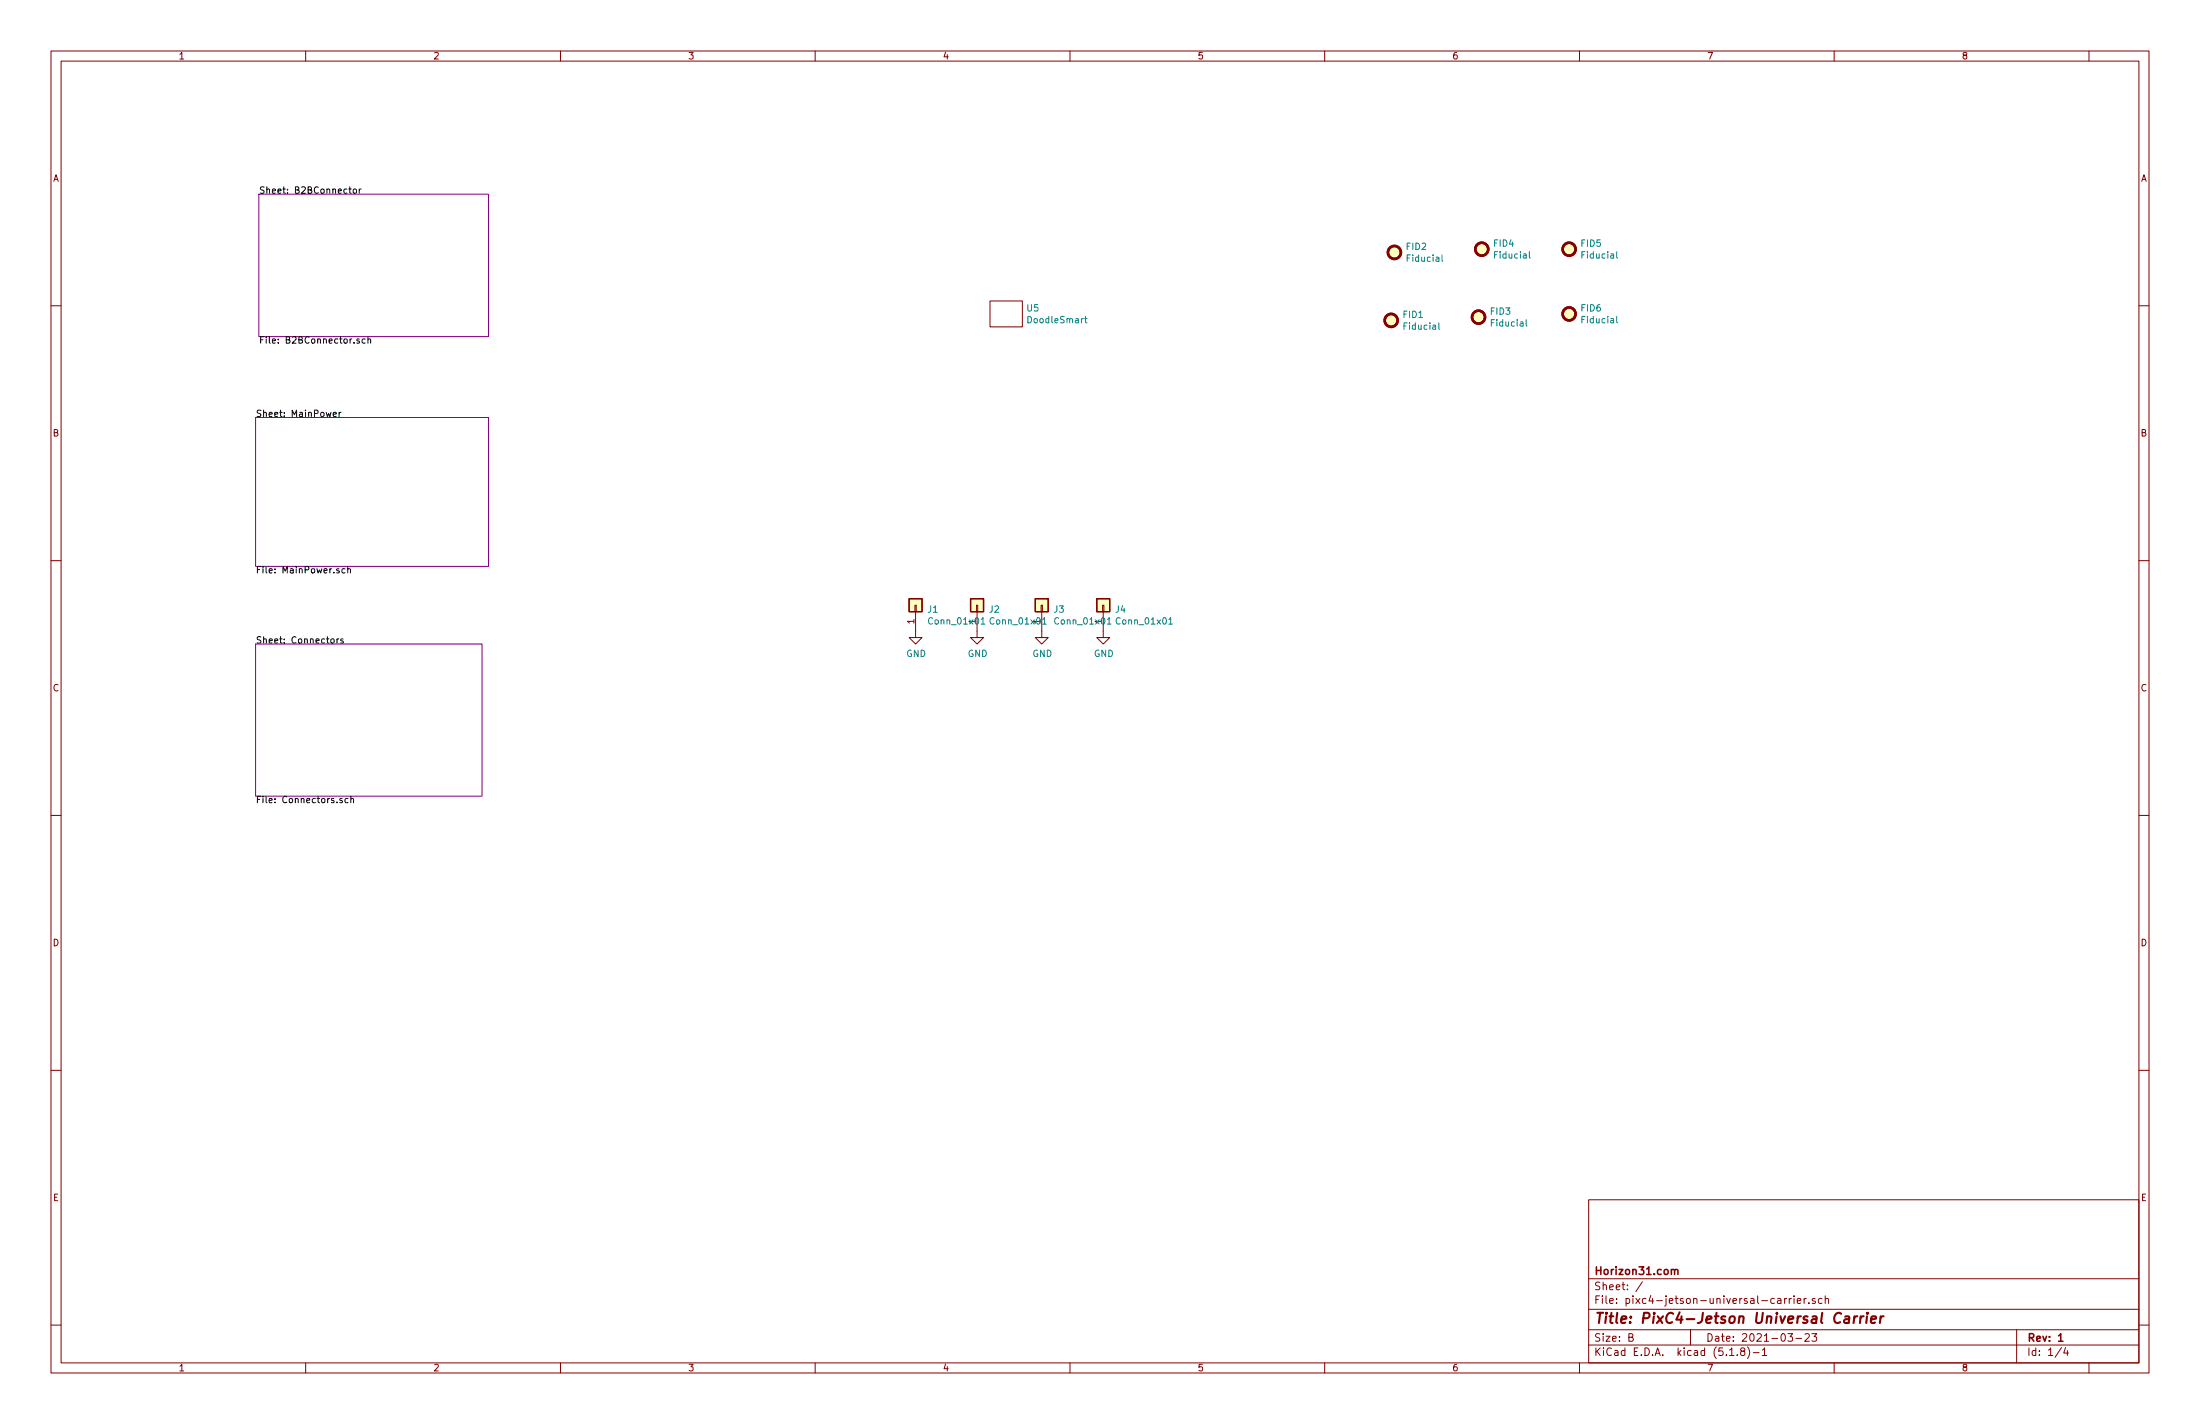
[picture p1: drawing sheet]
<svg xmlns="http://www.w3.org/2000/svg" width="432mm" height="279mm" viewBox="0 0 432 279" stroke-linecap="round" stroke-linejoin="round" font-family="sans-serif">
<g fill="none" stroke="#840000" stroke-width=".2">
<path d="M10 10h411.8v259.4h-411.8zM12 12h407.8v255.4h-407.8zM60 10v2M110 10v2M160 10v2M210 10v2M260 10v2M310 10v2M360 10v2M410 10v2M10 60h2M194.3 59.1h6.4v5h-6.4z"/>
<path d="M419.8 60h2M10 110h2M179.6 118.7h.2v1.3h-.2zM191.6 118.7h.3v1.3h-.3zM204.3 118.7h.3v1.3h-.3zM216.4 118.7h.3v1.3h-.3zM419.8 110h2M179.7 120v5.1h1.3l-1.3 1.3-1.3-1.3h1.3M191.8 120v5.1h1.2l-1.2 1.3-1.3-1.3h1.3M204.5 120v5.1h1.2l-1.2 1.3-1.3-1.3h1.3M216.5 120v5.1h1.3l-1.3 1.3-1.2-1.3h1.2M10 160h2"/>
<path d="M419.8 160h2M10 210h2M419.8 210h2M311.8 235.4h108v32h-108zM10 260h2M311.8 256.9h108M311.8 250.9h108M322.4 251.5l-1.3 1.9M348.9 254.8h.6l.1 1M349.6 255.1l-.6 .1-.2 .2 .2 .4 .6-.1M350.3 254.8v1M350.7 254.8h-.3l-.1 .2"/>
<path d="M351.2 254.8v1M351.6 254.8l-.4 .2M352.1 254.3v.1M352.1 254.8v1M352.8 255.3l.7-.2-.1-.3h-.4l-.2 .2v.7h.6M354.1 254.8v1M354.5 254.8l-.4 .2M355 255.6v.2M356.3 254.8a.37 .37 0 0 0-.6 .2l.1 .2 .5 .1v.2l-.2 .3-.4-.1M357.6 254.8h-.4l-.3 .2 .1 .6 .2 .2 .4-.1M358.2 254.9l.1-.1a.37 .37 0 0 1 .6 .2v.8M358.2 254.3v1.5"/>
<path d="M419.8 260h2M60 267.4v2M110 267.4v2M160 267.4v2M210 267.4v2M260 267.4v2M310 267.4v2M311.8 263.9h108M311.8 260.9h108M319.7 262.4l.7-.1 .1-.2-.1-.4h-.7v1.5h.6l.2-.2 .1-.3-.4-.3M331.8 260.9v3M339.5 266h.8"/>
<path d="M341 265.8v.2M341.9 265.1l-.3-.3 .3-.3 .5 .1-.1 .4a.52 .52 0 0 0-.6 .2 .52 .52 0 0 0 .1 .7l.4 .1 .2-.2 .1-.4-.3-.3M343 264.3a1.71 1.71 0 0 1 0 2.2M344.1 265.4h1.2M345.9 264.9l.4-.4v1.5M345.9 266h.9M350.9 261.7h.9l-.4 .6 .4 .1v.6l-.2 .2-.7-.2M352.5 262.6h1.1M354.3 261.8l.5-.1 .3 .1v.3l-.9 1.1h.9M355.6 261.7h1l-.5 .6 .4 .1v.6l-.2 .2-.7-.2M360 267.4v2M395.8 260.9v6.5"/>
<path d="M404.6 264.4l-1.2 1.9M405.4 264.4l-.3 1.1h.9M405.8 265v1M410 267.4v2"/>
</g>
<path d="M328 249.2l.3-.1h.3l.1 1M328.7 249.3a.36 .36 0 0 1 .3-.2 .36 .36 0 0 1 .3 .2v.8M404 262.1l.5-.4v1.5M404 263.2h.9" fill="none" stroke="#840000" stroke-width=".3"/>
<path d="M362.2 258.3h.7l-.1 1.3M363 258.7l-.7 .1a.4 .4 0 0 0-.4 .4 .4 .4 0 0 0 .3 .4l.7-.1M364 258.3l-.2 1.3M364.5 258.3h-.3l-.3 .3M365.2 258.3l-.2 1.3M365.8 258.3a.5 .5 0 0 0-.6 .3M366.4 258.3l-.1 1.3M366.5 257.6l-.1 .1 .1 .1v-.2v.2M367.2 258.9l1-.2v-.4h-.8l-.2 1 .2 .3 .6-.1M369.1 258.3l-.1 1.3M369.7 258.3h-.4l-.2 .3" fill="none" stroke="#840000" stroke-width=".41"/>
<path d="M50.8 38.1h45.1v27.9h-45.1zM50.2 81.9h45.7v29.2h-45.7zM50.2 126.4h44.4v29.8h-44.4z" fill="none" stroke="#840084" stroke-width=".2"/>
<g fill="none" stroke="#000" stroke-width=".2">
<path d="M68.5 37.1h.4M68.7 36.7v1l.2 .2M69.4 37.1l.5 .1 .1 .5-.2 .2-.4-.1zM70.5 37.1v.8M70.9 37.1l-.4 .2M70.5 66.5h-.3l-.2 .2 .1 .2 .4 .1v.3h-.5M71.7 66.5h-.4l-.2 .2 .1 .6h.5M72.2 66.6l.5-.1v.8M72.2 66.1v1.2M65.4 81.3l.6-.1v-.3h-.4l-.2 .2 .1 .6h.5M66.5 80.9v.8M66.9 80.9l-.4 .2"/>
<path d="M66.5 111.6h-.3l-.1 .2v.1l.4 .2v.3h-.4M67.7 111.6h-.4l-.2 .2 .1 .6h.5M68.2 111.7l.5-.1 .1 .8M68.2 111.2v1.2M65 125.4l.5 .1v.6h-.5l-.1-.5zM66.1 125.3v.9M66.5 125.3l-.4 .3M67.3 125.4l-.3-.1-.1 .2v.2l.4 .1v.3h-.4M67.2 156.7h-.3l-.2 .1 .1 .2 .4 .1v.4h-.5M68.3 156.7h-.4l-.2 .2 .1 .6h.5M68.9 156.8l.4-.1 .1 .8M68.9 156.2v1.3"/>
</g>
<g fill="none" stroke="#008484" stroke-width=".2">
<path d="M283 50v1.1l.2 .2M300.2 49.4v1.1l.2 .1M317.3 49.4v1.1l.2 .1M212.9 62.5h.5M213.1 62.1v1.1l.3 .1M282.4 63.3v1.1l.2 .2M299.5 62.7v1.1l.2 .2M317.3 62.1v1.1l.2 .1M192.6 121.5l.3-.3v1.3M192.6 122.5h.7M204.6 121.5l.4-.3v1.3M204.6 122.5h.8"/>
<path d="M217.3 121.5l.4-.3v1.3M217.3 122.5h.8M229.4 121.5l.4-.3v1.3M229.4 122.5h.7"/>
</g>
<g fill="#ffffc2" stroke="#ffffc2" stroke-width=".2">
<path d="M215.3 117.5h2.5v2.5h-2.5z"/>
<path d="M203.2 117.5h2.5v2.5h-2.5z"/>
<path d="M190.5 117.5h2.5v2.5h-2.5z"/>
<path d="M178.4 117.5h2.6v2.5h-2.6z"/>
<circle cx="308" cy="61.6" r="1.27"/>
<circle cx="290.2" cy="62.2" r="1.27"/>
<circle cx="273.1" cy="62.9" r="1.27"/>
<circle cx="308" cy="48.9" r="1.27"/>
<circle cx="290.8" cy="48.9" r="1.27"/>
<circle cx="273.7" cy="49.5" r="1.27"/>
</g>
<g fill="none" stroke="#840000" stroke-width=".51">
<circle cx="273.7" cy="49.5" r="1.27"/>
<circle cx="290.8" cy="48.9" r="1.27"/>
<circle cx="308" cy="48.9" r="1.27"/>
<circle cx="273.1" cy="62.9" r="1.27"/>
<circle cx="290.2" cy="62.2" r="1.27"/>
<circle cx="308" cy="61.6" r="1.27"/>
</g>
<path d="M178.4 117.5h2.6v2.5h-2.6zM190.5 117.5h2.5v2.5h-2.5zM203.2 117.5h2.5v2.5h-2.5zM215.3 117.5h2.5v2.5h-2.5z" fill="none" stroke="#840000" stroke-width=".25"/>
<text font-size="2.8" fill="#840000" x="312.8" y="259.7">Title: PixC4-Jetson Universal Carrier</text>
<g font-size="2.1" fill="#840000">
<text x="312.8" y="250.1">Horizon31.com</text>
<text x="312.8" y="255.8">File: pixc4-jetson-universal-carrier.sch</text>
<text x="312.8" y="253.1">Sheet: /</text>
<text x="312.8" y="263.2">Size: B</text>
<text x="334.8" y="263.2">Date: 2021-03-23</text>
<text x="397.8" y="263.2">Rev: 1</text>
<text x="312.8" y="266">KiCad E.D.A. kicad (5.1.8)-1</text>
<text x="397.8" y="266">Id: 1/4</text>
</g>
<g font-size="1.8" fill="#840000">
<text x="35" y="11.6">1</text>
<text x="85" y="11.6">2</text>
<text x="135" y="11.6">3</text>
<text x="185" y="11.6">4</text>
<text x="235" y="11.6">5</text>
<text x="285" y="11.6">6</text>
<text x="335" y="11.6">7</text>
<text x="385" y="11.6">8</text>
<text x="10.4" y="35.6">A</text>
<text x="420.2" y="35.6">A</text>
<text x="10.4" y="85.6">B</text>
<text x="420.2" y="85.6">B</text>
<text x="179.5" y="122.4" transform="rotate(-90 179.5 122.4)">1</text>
<text x="10.4" y="135.6">C</text>
<text x="420.2" y="135.6">C</text>
<text x="10.4" y="185.6">D</text>
<text x="420.2" y="185.6">D</text>
<text x="10.4" y="235.6">E</text>
<text x="420.2" y="235.6">E</text>
<text x="35" y="269">1</text>
<text x="85" y="269">2</text>
<text x="135" y="269">3</text>
<text x="185" y="269">4</text>
<text x="235" y="269">5</text>
<text x="285" y="269">6</text>
<text x="335" y="269">7</text>
<text x="385" y="269">8</text>
</g>
<g font-size="1.8">
<text x="50.8" y="38">Sheet: B2BConnector</text>
<text x="50.8" y="67.4">File: B2BConnector.sch</text>
<text x="50.2" y="81.8">Sheet: MainPower</text>
<text x="50.2" y="112.5">File: MainPower.sch</text>
<text x="50.2" y="126.3">Sheet: Connectors</text>
<text x="50.2" y="157.6">File: Connectors.sch</text>
</g>
<g font-size="1.8" fill="#008484">
<text x="276.1" y="49">FID2</text>
<text x="276.3" y="51.4">Fiducial</text>
<text x="293.2" y="48.4">FID4</text>
<text x="293.5" y="50.7">Fiducial</text>
<text x="310.4" y="48.4">FID5</text>
<text x="310.6" y="50.7">Fiducial</text>
<text x="201.6" y="61.1">U5</text>
<text x="202" y="63.4">DoodleSmart</text>
<text x="275.5" y="62.4">FID1</text>
<text x="275.7" y="64.7">Fiducial</text>
<text x="292.6" y="61.7">FID3</text>
<text x="292.8" y="64.1">Fiducial</text>
<text x="310.4" y="61.1">FID6</text>
<text x="310.6" y="63.4">Fiducial</text>
<text x="182.1" y="120.2">J1</text>
<text x="182.6" y="122.5">Conn_01x01</text>
<text x="191.5" y="122.4" transform="rotate(-90 191.5 122.4)">1</text>
<text x="194.2" y="120.2">J2</text>
<text x="194.6" y="122.5">Conn_01x01</text>
<text x="204.2" y="122.4" transform="rotate(-90 204.2 122.4)">1</text>
<text x="206.9" y="120.2">J3</text>
<text x="207.3" y="122.5">Conn_01x01</text>
<text x="216.3" y="122.4" transform="rotate(-90 216.3 122.4)">1</text>
<text x="219" y="120.2">J4</text>
<text x="219.4" y="122.5">Conn_01x01</text>
<text x="177.9" y="128.9">GND</text>
<text x="189.9" y="128.9">GND</text>
<text x="202.6" y="128.9">GND</text>
<text x="214.7" y="128.9">GND</text>
</g>
</svg>
